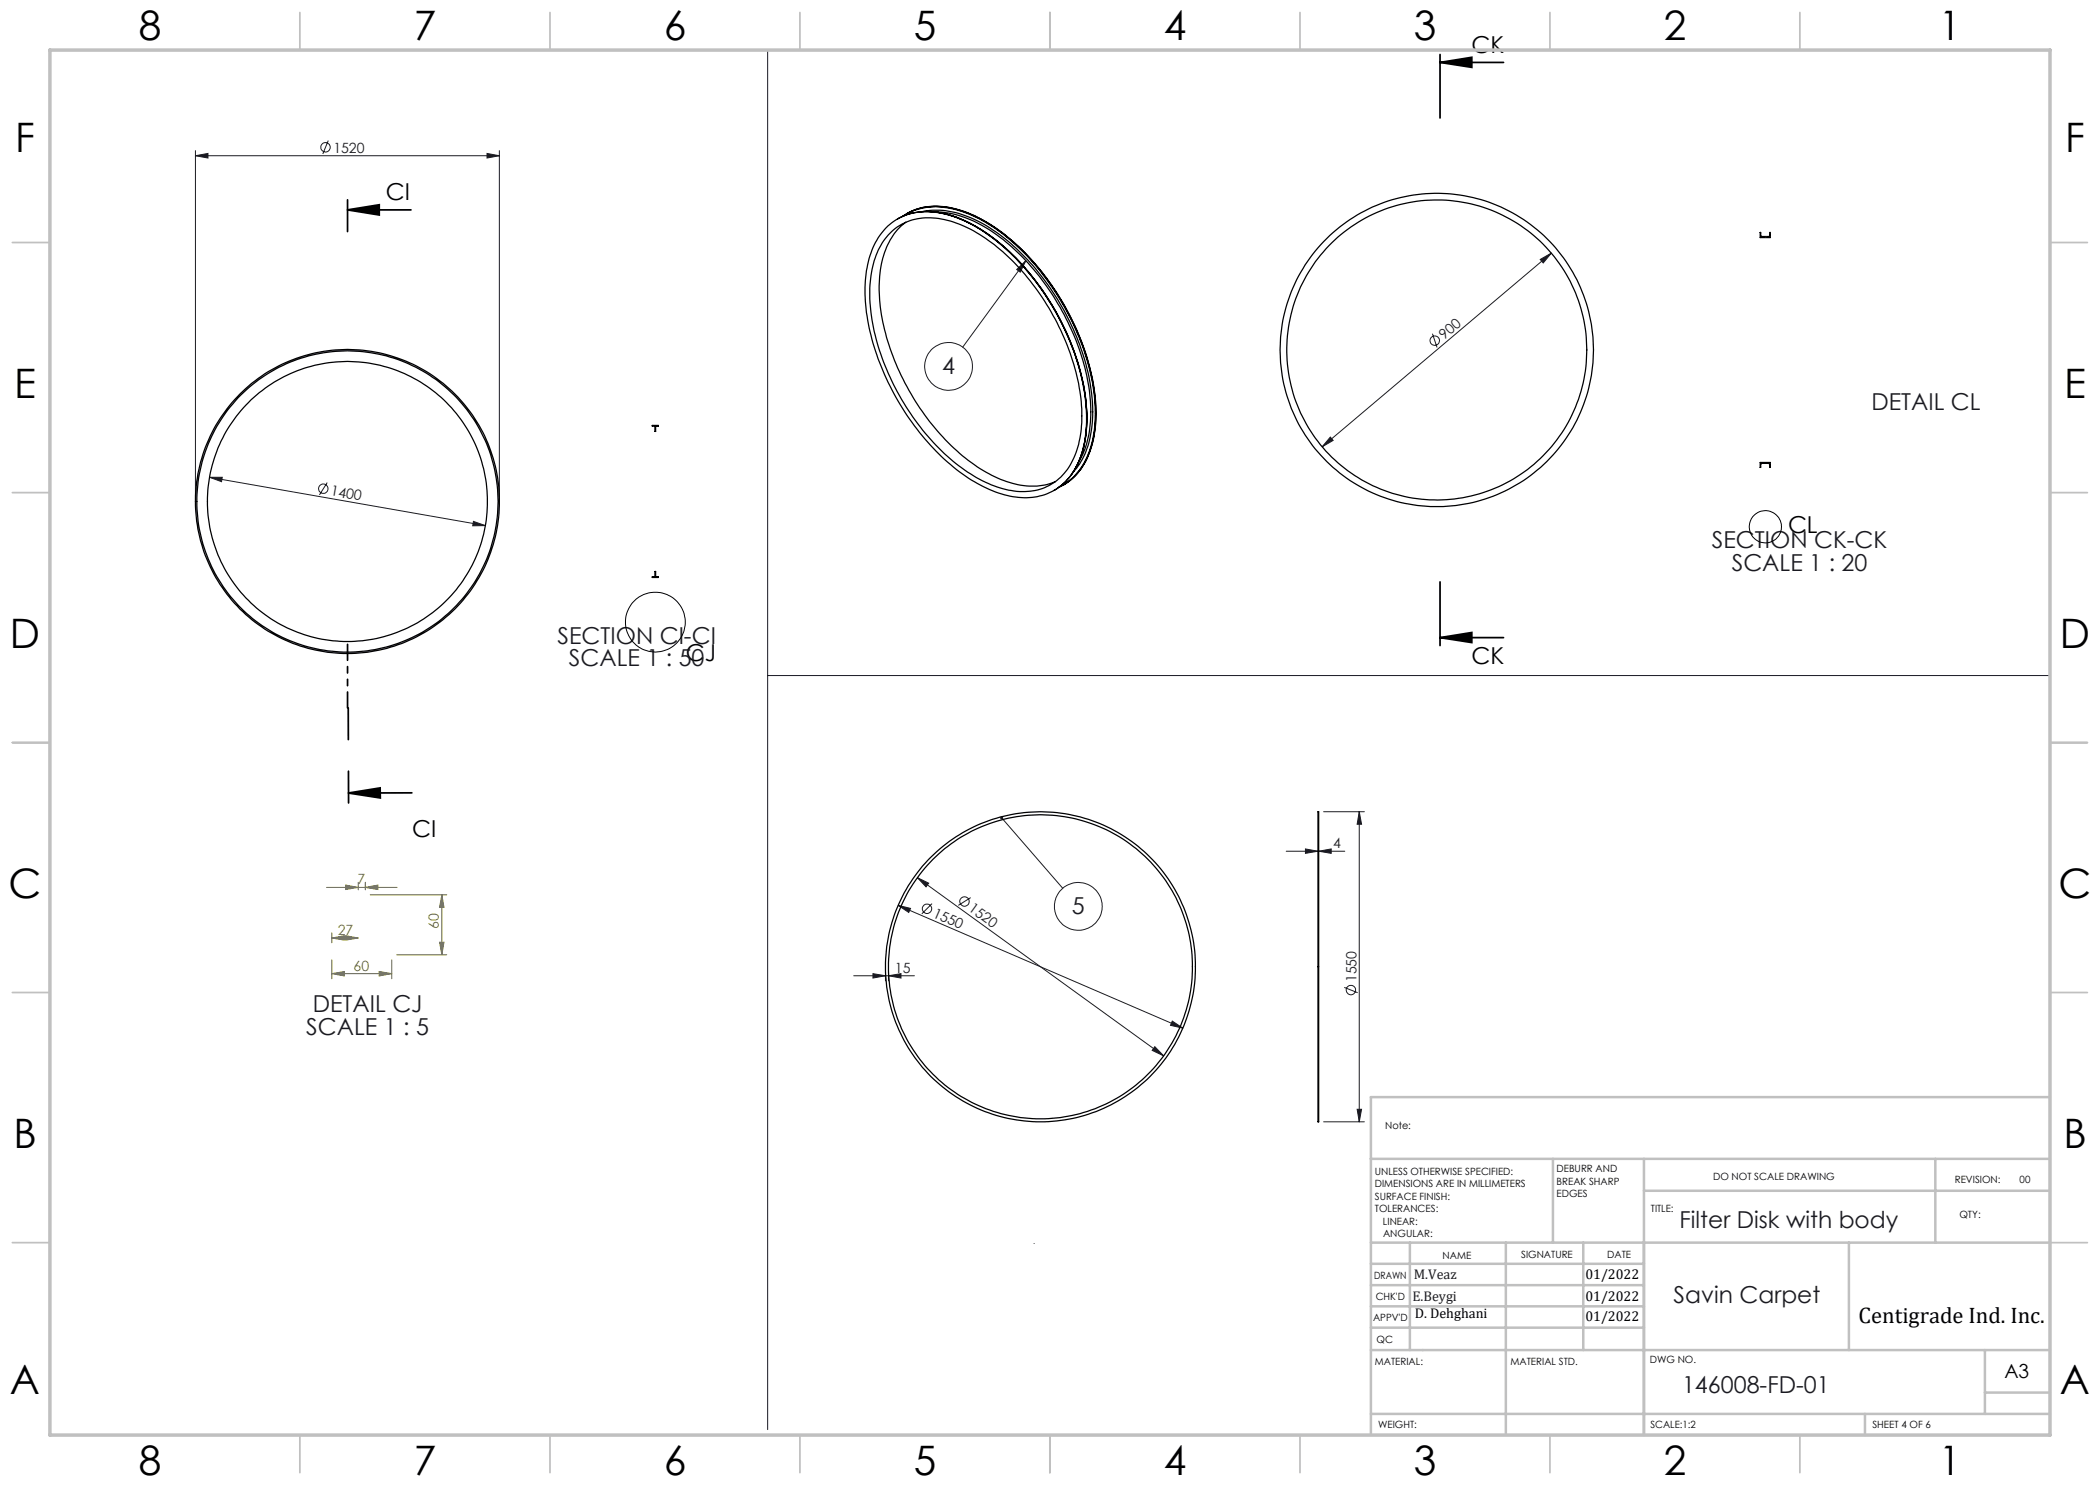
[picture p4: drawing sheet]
<svg xmlns="http://www.w3.org/2000/svg" width="420mm" height="297mm" viewBox="0 0 420 297" stroke-linecap="round" stroke-linejoin="round" font-family="sans-serif">
<g fill="none" stroke="#191924" stroke-width=".2">
<path d="M153.5 10.1v275.8M39.1 31.1l2.5-.4v.9zM39.1 30.1v69.2M39.1 31.1h60.8M65.7 28.1l-1.1 2.7M97.4 30.7l2.5 .4-2.5 .5zM99.9 30.1v69.2M203.3 53.9l1.9-1.8-1.2 2.3zM205.2 52.1l-12.7 17.3M308 51.9l2.3-1.3-1.7 2zM310.3 50.6l-45.9 38.8M286.5 66.7l.9 2.8"/>
<path d="M41.9 95.5l55.2 9.6M41.9 95.5h2.6l-.2 .8zM65.4 96.5l-1.5 2.5M266.1 87.4l.5 .7-2.2 1.3zM94.7 104.3l2.4 .8-2.6 .1zM153.5 135.1h256.4M183.5 175.5l49.2 35.7M183.5 175.5l2.2 1.1-.5 .8zM194.1 179.5l-2.4 1.6M200.3 163.6l12.2 14.1M257.2 170.2h11.8M261.1 169.8l2.5 .4-2.5 .5z"/>
<path d="M263.7 170.2l2.5-.4v.9zM264.7 162.3h8.2M271.9 162.3l.4 2.5h-.9zM271.9 162.3v62.1M170.7 195.2h12.2M174.6 194.7l2.5 .5-2.5 .4zM177.1 194.4v1.8M177.7 195.2l2.5-.5v.9zM177.7 194.4v1.8M179.6 181.1l2.5 .6-.3 .8zM179.6 181.1l57 24.5M186.4 180.7l-2 2.1"/>
<path d="M268.9 197.5l2.6 1M231 209.3l1.7 1.9-2.3-1.1zM234.5 204.2l2.1 1.4-2.5-.5zM264.7 224.4h8.2M271.4 221.9h.9l-.4 2.5z"/>
<circle cx="65.1" cy="29.4" r=".95"/>
<circle cx="189.7" cy="73.3" r="4.8"/>
<circle cx="286.9" cy="68.1" r=".94"/>
<circle cx="64.7" cy="97.7" r=".94"/>
<circle cx="185.4" cy="181.8" r=".93"/>
<circle cx="192.9" cy="180.3" r=".94"/>
<circle cx="215.6" cy="181.3" r="4.8"/>
<circle cx="270.2" cy="198" r=".94"/>
</g>
<g fill="none" stroke="#000" stroke-width=".2">
<circle cx="353.1" cy="105.3" r="3.2"/>
<circle cx="131.1" cy="124.4" r="6"/>
</g>
<path d="M288 12.5l6.4-1v2zM288 12.5h12.7M288 10.9v12.7M69.5 42h12.7M69.5 42l6.3-1v2zM288 116.4v12.7M288 127.5l6.4-1v2zM288 127.5h12.7M69.7 158.6l6.3-1 .1 2zM82.4 158.6h-12.7" fill="none" stroke="#000" stroke-width=".35"/>
<path d="M69.5 141.6h.1" fill="none" stroke="#000" stroke-width=".35" stroke-dasharray="6.3 1.3 1.3 1.3 1.3 1.3" stroke-linecap="butt"/>
<g fill="none" stroke="#808000" stroke-width=".2">
<path d="M65.3 177.5h14.1M69.1 177l2.5 .5-2.5 .4zM71.6 176.5v1.5M73.1 177.5l2.5-.5v.9zM73.1 176.5v1.5M74 179h15.4M88.4 179v12M88.4 179l.4 2.5h-.9zM66.4 187.6l2.5-.5v.9zM66.4 186.6v2M66.4 187.6h5.2M66.4 194.7l2.5-.4v.9z"/>
<path d="M66.4 192v3.8M66.4 194.7h12M69.1 187.1l2.5 .5-2.5 .4zM75.8 194.3l2.6 .4-2.6 .5zM78.4 192v3.8M79.3 191h10.1M87.9 188.5h.9l-.4 2.5z"/>
</g>
<path d="M69.5 141.6v-12.7" fill="none" stroke="#000" stroke-width=".35" stroke-dasharray="6.3 1.3 1.3 1.3 1.3 1.3" stroke-dashoffset="3.2"/>
<path d="M69.5 46.3v-6.3M69.7 147.9l-.1-6.3M69.7 160.6v-6.4" fill="none" stroke="#000" stroke-width=".35" stroke-dasharray="6.3 1.3 1.3 1.3 1.3 1.3"/>
<path d="M206.8 248.7h.1" fill="none" stroke="#191924" stroke-width=".2" stroke-dasharray="15.2 1.3 1.3 1.3"/>
<g fill="none" stroke="#c0c0c0" stroke-width=".35">
<path d="M60 2.5v7.5M110 2.5v7.5M160 2.5v7.5M210 2.5v7.5M260 2.5v7.5M310 2.5v7.5M360 2.5v7.5M2.5 48.5h7.5M410 48.5h7.5M2.5 98.5h7.5M410 98.5h7.5M2.5 148.5h7.5"/>
<path d="M410 148.5h7.5M2.5 198.5h7.5M410 198.5h7.5M2.5 248.5h7.5M410 248.5h7.5M60 287v7.5M110 287v7.5M160 287v7.5M210 287v7.5M260 287v7.5M310 287v7.5M360 287v7.5"/>
</g>
<g fill="none" stroke="#c0c0c0" stroke-width=".5">
<path d="M410 219.4h-135.8v67.4M274.2 231.8h135.8M310.6 231.8v16.7M328.8 231.8v55.2M328.8 238.2h81.2M387.1 231.8v16.7M274.2 248.5h135.8M274.2 257h54.6M274.2 252.8h54.6M282 248.5v21.5M301.2 248.5v38.3M316.7 248.5v21.5"/>
<path d="M369.8 248.5v21.5M274.2 265.5h54.6M274.2 261.3h54.6M274.2 270h135.8M397 270v12.8M397 278.5h13M274.2 282.8h135.8M373 282.8v4.2"/>
</g>
<path d="M10 10h400v277h-400z" fill="none" stroke="#c0c0c0" stroke-width=".7"/>
<g fill="#000">
<path d="M288 12.5l6.4-1v2zM288 127.5l6.4-1v2z"/>
<path d="M69.5 42l6.3-1v2zM69.7 158.6l6.3-1 .1 2z"/>
</g>
<path d="M203.3 53.9l1.9-1.8-1.2 2.3zM200.1 163.4a.32 .32 0 0 0 .2 .5 .32 .32 0 0 0 .4-.4 .32 .32 0 0 0-.5-.2l.1 .3z" fill="#191924"/>
<g fill="#808000">
<path d="M75.8 194.3l2.6 .4-2.6 .5zM66.4 194.7l2.5-.4v.9z"/>
<path d="M69.1 177l2.5 .5-2.5 .4zM73.1 177.5l2.5-.5v.9z"/>
<path d="M88.4 179l.4 2.5h-.9zM87.9 188.5h.9l-.4 2.5z"/>
<path d="M66.4 187.6l2.5-.5v.9zM69.1 187.1l2.5 .5-2.5 .4z"/>
</g>
<g fill="#191924">
<path d="M231 209.3l-.6 .8 2.3 1.1zM183.5 175.5l1.7 1.9 .5-.8z"/>
<path d="M234.5 204.2l-.4 .9 2.5 .5zM179.6 181.1l2.2 1.4 .3-.8z"/>
<path d="M94.7 104.3l-.2 .9 2.6-.1zM41.9 95.5l2.4 .8 .2-.8z"/>
<path d="M177.7 195.2l2.5-.5v.9zM174.6 194.7l2.5 .5-2.5 .4z"/>
<path d="M39.1 31.1l2.5-.4v.9zM97.4 30.7l2.5 .4-2.5 .5zM375.2 -.1h2.5zM392.7 -.1h2.5zM261.1 169.8l2.5 .4-2.5 .5zM263.7 170.2l2.5-.4v.9z"/>
<path d="M266.1 87.4l-1.7 2 2.2-1.3zM308 51.9l.6 .7 1.7-2z"/>
<path d="M271.9 162.3l.4 2.5h-.9zM271.4 221.9h.9l-.4 2.5z"/>
</g>
<g fill="none" stroke="#000" stroke-width=".25">
<path d="M177.6 45.2a12.1 12.1 0 0 1 11.9-2.3 32.2 32.2 0 0 1 14.8 10 50.5 50.5 0 0 1 12.9 28 20.8 20.8 0 0 1-3.1 14.3 11.5 11.5 0 0 1-12.1 4 30.5 30.5 0 0 1-14.8-9 50.3 50.3 0 0 1-14.1-29.9 20.7 20.7 0 0 1 2.8-13.2zM177.7 47a11.2 11.2 0 0 1 11.2-3.1 30.6 30.6 0 0 1 15 9.8 48.6 48.6 0 0 1 12.4 26.7 20.7 20.7 0 0 1-2.6 13.1 10.7 10.7 0 0 1-11.4 4.6 26.2 26.2 0 0 1-12.9-6.9 48.7 48.7 0 0 1-15.3-29.3 20.8 20.8 0 0 1 2.6-13.7zM180.5 43.3a12.6 12.6 0 0 1 11.4-1.3 33.3 33.3 0 0 1 14.8 10.4 50.3 50.3 0 0 1 12.4 28.1 20.1 20.1 0 0 1-3.2 13.6 10.6 10.6 0 0 1-4.2 3.4M180.8 43.2a12.7 12.7 0 0 1 10.9-1.1 34.2 34.2 0 0 1 15.3 10.9 50.6 50.6 0 0 1 11.9 26.8 21.2 21.2 0 0 1-2.8 13.9 10.2 10.2 0 0 1-4.1 3.6M181.2 44.4a14.7 14.7 0 0 0-5.3 11.5 42.1 42.1 0 0 0 6.7 23.6 40.9 40.9 0 0 0 16.4 15.9 15.2 15.2 0 0 0 11.3 1.2l.8-.3M181.3 42.8a13.1 13.1 0 0 1 11.2-.6 35.5 35.5 0 0 1 15.3 11.5 49.8 49.8 0 0 1 11.4 27.5 19.7 19.7 0 0 1-3.2 12.9 10.5 10.5 0 0 1-3.3 2.9M184.1 42.4h-.2a10.5 10.5 0 0 0-4.4 1.4M184.1 42.4a20.4 20.4 0 0 1 13.2 4.3 48.5 48.5 0 0 1 15.8 19.5 43.9 43.9 0 0 1 4.3 17.5M184.1 42.4a20.5 20.5 0 0 1 12.9 4 49.8 49.8 0 0 1 17.9 24 39.7 39.7 0 0 1 2.5 13.3M184.7 42.3a18 18 0 0 1 12.7 2.9 46.7 46.7 0 0 1 17.6 21.4 36.8 36.8 0 0 1 3.2 19.7 14.5 14.5 0 0 1-3.5 8M186.9 42.4a22.4 22.4 0 0 1 13.7 5.5 48.9 48.9 0 0 1 17.3 30.9 21.6 21.6 0 0 1-2.1 13.5M352 46.5h.1"/>
<path d="M352.1 46.5l.1 .8h1.6l.2-.8v1h-2zM130.5 85.1h1.2v.1h-.6v1.1h-.1v-1.1h-.5zM214.4 94.8a10.8 10.8 0 0 1-3.6 3.3M217.4 83.7a19.2 19.2 0 0 1-3 11.1M217.4 83.7a19.3 19.3 0 0 1-3 11.1M352 92.5h2v1h-.1v-.7l-.2-.1h-1.4l-.2 .1-.1 .7zM352 93.5h.1M131 114.3h.1v1.1h.6v.1h-1.2v-.1h.5zM263.6 162.3h.1v62.1h-.1z"/>
<circle cx="287.4" cy="70" r="30"/>
<circle cx="287.4" cy="70" r="31.3"/>
<circle cx="69.5" cy="100.3" r="30.4"/>
<circle cx="69.5" cy="100.3" r="28"/>
<circle cx="69.5" cy="100.3" r="30.1"/>
<circle cx="208.1" cy="193.4" r="31"/>
<circle cx="208.1" cy="193.4" r="30.4"/>
</g>
<path d="M353.3 47.3l-.2 .2M354 46.5l-.1 .1" fill="none" stroke="#191924" stroke-width=".2"/>
<g font-size="8.1">
<text x="27.8" y="8">8</text>
<text x="82.8" y="8">7</text>
<text x="132.8" y="8">6</text>
<text x="182.8" y="8">5</text>
<text x="232.8" y="8">4</text>
<text x="282.8" y="8">3</text>
<text x="332.8" y="8">2</text>
<text x="387.8" y="8">1</text>
<text x="3" y="30.4">F</text>
<text x="413" y="30.4">F</text>
<text x="2.8" y="79.6">E</text>
<text x="412.8" y="79.6">E</text>
<text x="2" y="129.6">D</text>
<text x="412" y="129.6">D</text>
<text x="1.7" y="179.6">C</text>
<text x="411.7" y="179.6">C</text>
<text x="2.7" y="229.6">B</text>
<text x="412.7" y="229.6">B</text>
<text x="2" y="278.9">A</text>
<text x="412" y="278.9">A</text>
<text x="27.8" y="295">8</text>
<text x="82.8" y="295">7</text>
<text x="132.8" y="295">6</text>
<text x="182.8" y="295">5</text>
<text x="232.8" y="295">4</text>
<text x="282.8" y="295">3</text>
<text x="332.8" y="295">2</text>
<text x="387.8" y="295">1</text>
</g>
<g font-size="4.7">
<text x="294.3" y="10.5">CK</text>
<text x="77.2" y="40.1">CI</text>
<text x="357.6" y="106.7">CL</text>
<text x="137.1" y="132.2">CJ</text>
<text x="294.3" y="132.8">CK</text>
<text x="82.4" y="167.4">CI</text>
</g>
<g font-size="4.7" fill="#191924">
<text x="188.4" y="74.9">4</text>
<text x="374.3" y="82.1">DETAIL CL</text>
<text x="342.4" y="109.6">SECTION CK-CK</text>
<text x="346.3" y="114.1">SCALE 1 : 20</text>
<text x="111.5" y="128.7">SECTION CI-CI</text>
<text x="113.8" y="133.2">SCALE 1 : 50</text>
<text x="214.4" y="182.9">5</text>
<text x="62.6" y="202.4">DETAIL CJ</text>
<text x="61.2" y="207">SCALE 1 : 5</text>
<text x="335.9" y="245.6">Filter Disk with body</text>
<text x="334.7" y="260.5">Savin Carpet</text>
<text x="336.4" y="278.5">146008-FD-01</text>
</g>
<text font-size="4.5" x="371.7" y="264.6">Centigrade Ind. Inc.</text>
<text font-size="3.9" x="400.9" y="275.5">A3</text>
<g font-size="2.8" fill="#191924">
<text x="66.7" y="30.5">1520</text>
<text x="288.8" y="67.9" transform="rotate(-40 288.8 67.9)">900</text>
<text x="66" y="99" transform="rotate(10 66 99)">1400</text>
<text x="266.6" y="169.6">4</text>
<text x="186.4" y="183.3" transform="rotate(23 186.4 183.3)">1550</text>
<text x="193.5" y="182.1" transform="rotate(36 193.5 182.1)">1520</text>
<text x="179" y="194.5">15</text>
<text x="271.3" y="196.4" transform="rotate(-90 271.3 196.4)">1550</text>
<text x="282.8" y="255.9">M.Veaz</text>
<text x="282.5" y="260.1">E.Beygi</text>
</g>
<g font-size="2.8" fill="#808000">
<text x="71.5" y="176.8">7</text>
<text x="87.8" y="185.8" transform="rotate(-90 87.8 185.8)">60</text>
<text x="67.5" y="187">27</text>
<text x="70.7" y="194.1">60</text>
</g>
<g font-size="2.8">
<text x="317.1" y="255.9">01/2022</text>
<text x="282.9" y="263.6">D. Dehghani</text>
<text x="317.1" y="260.1">01/2022</text>
<text x="317.1" y="264.2">01/2022</text>
</g>
<g font-size="2">
<text x="277" y="225.8">Note:</text>
<text x="275" y="234.9">UNLESS OTHERWISE SPECIFIED:</text>
<text x="275" y="237.4">DIMENSIONS ARE IN MILLIMETERS</text>
<text x="275" y="239.9">SURFACE FINISH:</text>
<text x="311.3" y="234.5">DEBURR AND</text>
<text x="311.3" y="237">BREAK SHARP</text>
<text x="311.3" y="239.5">EDGES</text>
<text x="342.6" y="236">DO NOT SCALE DRAWING</text>
<text x="391" y="236.6">REVISION:</text>
<text x="403.9" y="236.6">00</text>
<text x="275" y="242.4">TOLERANCES:</text>
<text x="276.6" y="244.9">LINEAR:</text>
<text x="330.2" y="242.4">TITLE:</text>
<text x="391.9" y="243.7">QTY:</text>
<text x="276.6" y="247.4">ANGULAR:</text>
<text x="288.5" y="251.7">NAME</text>
<text x="304.2" y="251.7">SIGNATURE</text>
<text x="321.4" y="251.7">DATE</text>
<text x="274.8" y="255.9">DRAWN</text>
<text x="275.1" y="260.1">CHK'D</text>
<text x="274.6" y="264.2">APPV'D</text>
<text x="275.3" y="268.5">QC</text>
<text x="275" y="273">MATERIAL:</text>
<text x="302.1" y="273">MATERIAL STD.</text>
<text x="330" y="272.5">DWG NO.</text>
<text x="275.6" y="285.6">WEIGHT:</text>
<text x="330.1" y="285.6">SCALE:1:2</text>
<text x="374.5" y="285.6">SHEET 4 OF 6</text>
</g>
</svg>
